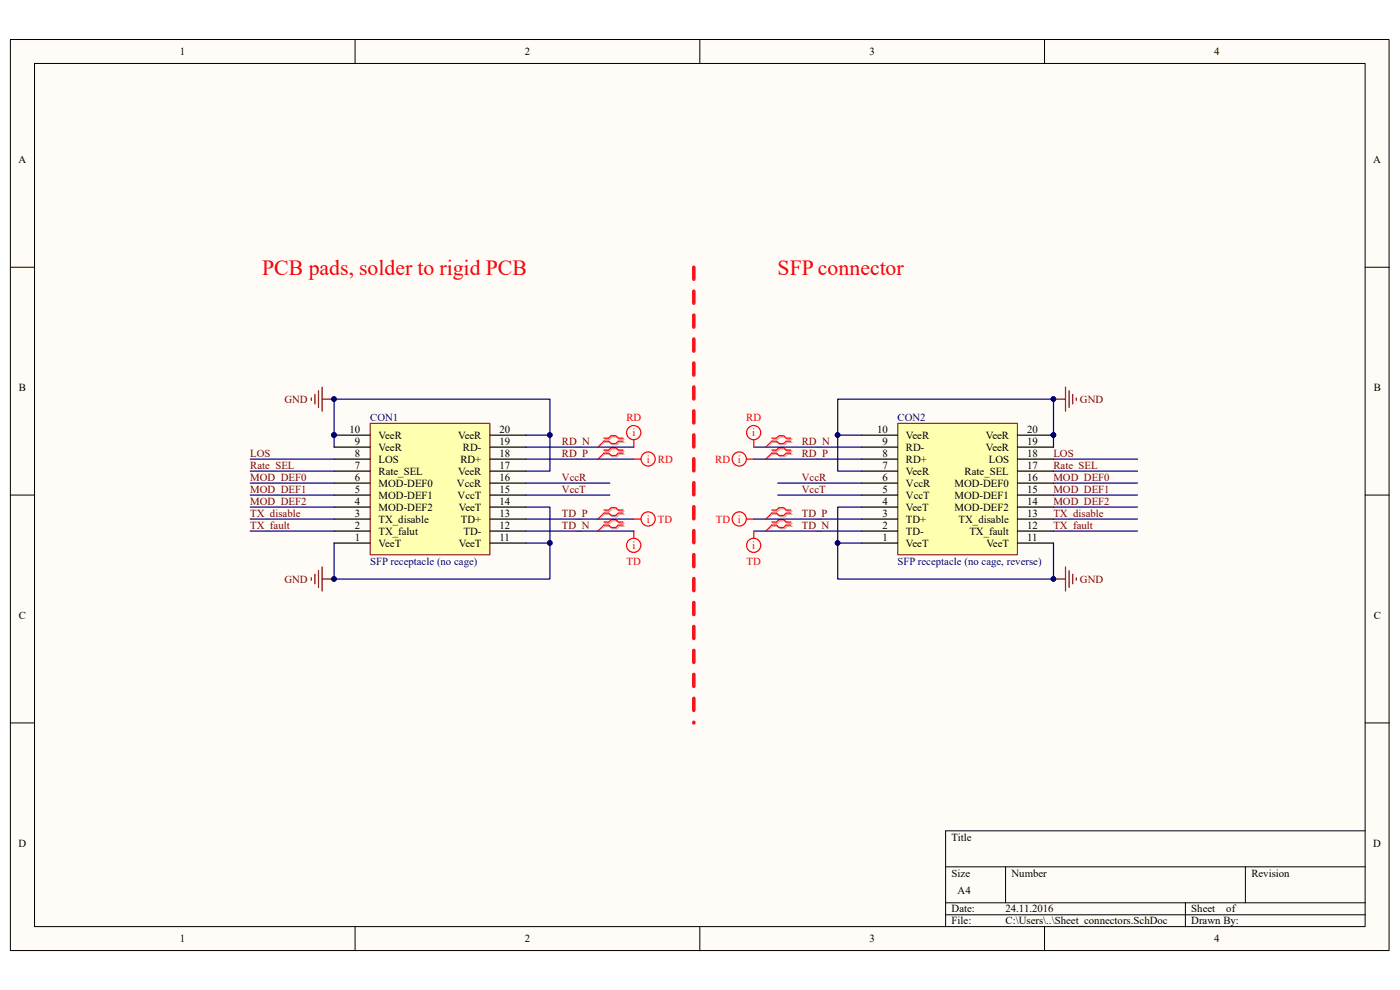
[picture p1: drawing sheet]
<svg xmlns="http://www.w3.org/2000/svg" width="297mm" height="210mm" viewBox="0 0 297 210" stroke-linecap="round" stroke-linejoin="round" font-family="sans-serif">
<path d="M2.2 8.4h292.5v193.2h-292.5z" fill="#fffcf8"/>
<path d="M2.2 8.4h292.5v193.2h-292.5z" fill="none" stroke="#000" stroke-width=".21"/>
<path d="M7.4 13.5h282.2v183.1h-282.2z" fill="#fffcf8"/>
<g fill="none" stroke="#000" stroke-width=".21">
<path d="M7.3 13.5h282.3v183.1h-282.3zM75.3 8.4v5.1M148.5 8.4v5.1M221.6 8.4v5.1M2.2 56.7h5.1M289.6 56.7h5.1M2.2 105h5.1M289.6 105h5.1M2.2 153.3h5.1M289.6 153.3h5.1M289.6 176.2h-89v20.4M75.3 196.6v5.1"/>
<path d="M148.5 196.6v5.1M200.6 183.9h89M200.6 191.5h89M200.6 194h89M213.3 183.9v7.6M221.6 196.6v5.1M251.5 191.5v5.1M264.2 183.9v7.6"/>
</g>
<path d="M190.5 89.8h25.3v27.9h-25.3z" fill="#ffffb0"/>
<path d="M190.5 89.8h25.3v27.9h-25.3z" fill="none" stroke="#800000" stroke-width=".21"/>
<g fill="none" stroke="#000" stroke-width=".25">
<path d="M182.8 99.9h7.6M182.8 97.4h7.6M182.8 94.8h7.6M182.8 92.3h7.6M215.9 99.9h7.6M215.9 97.4h7.6M215.9 94.8h7.6M215.9 92.3h7.6M182.8 115.2h7.6M182.8 112.7h7.6M182.8 110.1h7.6M182.8 107.6h7.6"/>
<path d="M182.8 105h7.6M182.8 102.5h7.6M215.9 115.2h7.6M215.9 112.7h7.6M215.9 110.1h7.6M215.9 107.6h7.6M215.9 105h7.6M215.9 102.5h7.6"/>
</g>
<g fill="#000080" stroke="#000080" stroke-width=".21">
<circle cx="223.5" cy="92.3" r=".48"/>
<circle cx="70.9" cy="84.6" r=".48"/>
<circle cx="70.9" cy="122.8" r=".48"/>
<circle cx="223.5" cy="84.6" r=".48"/>
<circle cx="223.5" cy="122.8" r=".48"/>
<circle cx="116.6" cy="92.3" r=".48"/>
<circle cx="116.6" cy="115.2" r=".48"/>
<circle cx="177.7" cy="92.3" r=".48"/>
<circle cx="177.7" cy="115.2" r=".48"/>
<circle cx="70.9" cy="92.3" r=".48"/>
</g>
<g fill="none" stroke="#800000" stroke-width=".25">
<path d="M66 84.4v.5M66.8 83.7v2M67.6 82.9v3.6M68.3 82.1v5.1M68.3 84.7h2.6M223.5 84.7h2.5M226 82.1v5.1M226.8 82.9v3.6M227.6 83.7v2M228.3 84.4v.5M66 122.6v.5M66.8 121.8v2"/>
<path d="M67.6 121v3.6M68.3 120.3v5.1M68.3 122.8h2.6M223.5 122.8h2.5M226 120.3v5.1M226.8 121v3.6M227.6 121.8v2M228.3 122.6v.5"/>
</g>
<g fill="none" stroke="#000080" stroke-width=".25">
<path d="M53.1 99.9h17.8M53.1 97.4h17.8M111.6 92.3h5.1v-7.6h-45.8v10.1M111.6 97.4h22.9M111.6 94.8h22.9M116.7 92.3v7.6h-5.1M159.9 97.4h22.9M159.9 94.8h22.9M177.7 92.3v7.6h5.1M182.8 92.3h-5.1v-7.6h45.8v10.1M223.5 99.9h17.8M223.5 97.4h17.8"/>
<path d="M53.1 102.5h17.8M53.1 105h17.8M53.1 107.6h17.8M53.1 110.1h17.8M53.1 112.7h17.8M70.9 115.2v7.6h45.8v-7.6h-5.1M111.6 107.6h5.1v7.6M111.6 102.5h17.8M111.6 105h17.8M111.6 110.1h22.9M111.6 112.7h22.9M159.9 110.1h22.9"/>
<path d="M159.9 112.7h22.9M165 102.5h17.8M165 105h17.8M177.7 115.2h5.1M182.8 107.6h-5.1v15.2h45.8v-7.6M223.5 102.5h17.8M223.5 105h17.8M223.5 107.6h17.8M223.5 110.1h17.8M223.5 112.7h17.8"/>
</g>
<g fill="none" stroke="#d0a19e" stroke-width=".25">
<path d="M128.4 93.2h1l.5-.5h1l.5 .5h1M128.4 93.8h1l.5 .5h1l.5-.5h1M128.4 95.7h1l.5-.5h1l.5 .5h1M128.4 96.4h1l.5 .5h1l.5-.5h1M164 93.2h1l.5-.5h1l.5 .5h1M164 93.8h1l.5 .5h1l.5-.5h1M164 95.7h1l.5-.5h1l.5 .5h1M164 96.4h1l.5 .5h1l.5-.5h1M128.4 108.5h1l.5-.6h1l.5 .6h1M128.4 109.1h1l.5 .5h1l.5-.5h1M128.4 111h1l.5-.5h1l.5 .5h1M128.4 111.6h1l.5 .5h1l.5-.5h1"/>
<path d="M164 108.5h1l.5-.6h1l.5 .6h1M164 109.1h1l.5 .5h1l.5-.5h1M164 111h1l.5-.5h1l.5 .5h1M164 111.6h1l.5 .5h1l.5-.5h1"/>
</g>
<path d="M128.4 93.8l-1.6 1M128.4 96.4l-1.6 1M164 93.8l-1.6 1M164 96.4l-1.6 1M128.4 109.1l-1.6 1M128.4 111.6l-1.6 1.1M164 109.1l-1.6 1M164 111.6l-1.6 1.1" fill="none" stroke="#d0a19e" stroke-width=".21"/>
<g fill="none" stroke="#f00" stroke-width=".25">
<path d="M128.1 92.9h1l.5-.5h1.1l.5 .5h1M128.1 93.6h1l.5 .5h1.1l.5-.5h1M128.1 95.5h1l.5-.5h1.1l.5 .5h1M128.1 96.1h1l.5 .5h1.1l.5-.5h1M134.5 93.3v1.5M134.5 97.4h1.5M158.4 97.4h1.5M159.9 93.3v1.5M163.7 92.9h1l.5-.5h1.1l.5 .5h1M163.7 93.6h1l.5 .5h1.1l.5-.5h1M163.7 95.5h1l.5-.5h1.1l.5 .5h1M163.7 96.1h1l.5 .5h1.1l.5-.5h1"/>
<path d="M128.1 108.2h1l.5-.5h1.1l.5 .5h1M128.1 108.8h1l.5 .5h1.1l.5-.5h1M128.1 110.7h1l.5-.5h1.1l.5 .5h1M128.1 111.4h1l.5 .5h1.1l.5-.5h1M134.5 112.7v1.5M134.5 110.1h1.5M158.4 110.1h1.5M159.9 112.7v1.5M163.7 108.2h1l.5-.5h1.1l.5 .5h1M163.7 108.8h1l.5 .5h1.1l.5-.5h1M163.7 110.7h1l.5-.5h1.1l.5 .5h1M163.7 111.4h1l.5 .5h1.1l.5-.5h1"/>
<circle cx="134.4" cy="91.8" r="1.51"/>
<circle cx="137.5" cy="97.4" r="1.5"/>
<circle cx="156.8" cy="97.4" r="1.5"/>
<circle cx="159.9" cy="91.8" r="1.5"/>
<circle cx="134.4" cy="115.7" r="1.51"/>
<circle cx="137.5" cy="110.1" r="1.5"/>
<circle cx="156.8" cy="110.1" r="1.5"/>
<circle cx="159.9" cy="115.7" r="1.5"/>
</g>
<path d="M128.1 93.6l-1.3 1.2M128.1 96.1l-1.3 1.3M163.7 93.6l-1.3 1.2M163.7 96.1l-1.3 1.3M128.1 108.8l-1.3 1.3M128.1 111.4l-1.3 1.3M163.7 108.8l-1.3 1.3M163.7 111.4l-1.3 1.3" fill="none" stroke="#f00" stroke-width=".21"/>
<path d="M147.2 56.7v96.6" fill="none" stroke="#ee0e22" stroke-width=".76" stroke-dasharray="2.5 2.5"/>
<path d="M78.6 89.8h25.3v27.9h-25.3z" fill="#ffffb0"/>
<path d="M78.5 89.8h25.4v27.9h-25.4z" fill="none" stroke="#800000" stroke-width=".21"/>
<g fill="none" stroke="#000" stroke-width=".25">
<path d="M70.9 99.9h7.6M70.9 97.4h7.6M70.9 94.8h7.6M70.9 92.3h7.6M103.9 99.9h7.7M103.9 97.4h7.7M103.9 94.8h7.7M103.9 92.3h7.7M70.9 115.2h7.6M70.9 112.7h7.6M70.9 110.1h7.6M70.9 107.6h7.6"/>
<path d="M70.9 105h7.6M70.9 102.5h7.6M103.9 115.2h7.7M103.9 112.7h7.7M103.9 110.1h7.7M103.9 107.6h7.7M103.9 105h7.7M103.9 102.5h7.7"/>
</g>
<circle cx="70.9" cy="92.3" r=".48" fill="#000080" stroke="#000080" stroke-width=".21"/>
<g font-size="4.6" fill="#f00">
<text x="55.6" y="58.2">PCB pads, solder to rigid PCB</text>
<text x="165" y="58.2">SFP connector</text>
</g>
<g font-size="2.3">
<text x="38.2" y="11.7">1</text>
<text x="111.3" y="11.7">2</text>
<text x="184.4" y="11.7">3</text>
<text x="257.6" y="11.7">4</text>
<text x="3.9" y="34.6">A</text>
<text x="291.3" y="34.6">A</text>
<text x="4" y="82.9">B</text>
<text x="291.4" y="82.9">B</text>
<text x="74.2" y="91.8">10</text>
<text x="75.3" y="94.4">9</text>
<text x="80.3" y="95.6">VeeR</text>
<text x="80.3" y="93.1">VeeR</text>
<text x="97.2" y="93.1">VeeR</text>
<text x="98.2" y="95.6">RD-</text>
<text x="106" y="94.4">19</text>
<text x="106" y="91.8">20</text>
<text x="186.1" y="91.8">10</text>
<text x="187.2" y="94.4">9</text>
<text x="192.2" y="95.6">RD-</text>
<text x="192.2" y="93.1">VeeR</text>
<text x="209.1" y="95.6">VeeR</text>
<text x="209.1" y="93.1">VeeR</text>
<text x="217.9" y="94.4">19</text>
<text x="217.9" y="91.8">20</text>
<text x="75.3" y="102">6</text>
<text x="75.3" y="99.4">7</text>
<text x="75.3" y="96.9">8</text>
<text x="80.3" y="100.7">Rate_SEL</text>
<text x="80.3" y="98.2">LOS</text>
<text x="97.2" y="100.7">VeeR</text>
<text x="97.7" y="98.2">RD+</text>
<text x="106" y="102">16</text>
<text x="106" y="99.4">17</text>
<text x="106" y="96.9">18</text>
<text x="187.2" y="102">6</text>
<text x="187.2" y="99.4">7</text>
<text x="187.2" y="96.9">8</text>
<text x="192.2" y="100.7">VeeR</text>
<text x="192.2" y="98.2">RD+</text>
<text x="204.6" y="100.7">Rate_SEL</text>
<text x="209.8" y="98.2">LOS</text>
<text x="217.9" y="102">16</text>
<text x="217.9" y="99.4">17</text>
<text x="217.9" y="96.9">18</text>
<text x="75.3" y="107.1">4</text>
<text x="75.3" y="104.5">5</text>
<text x="80.3" y="105.8">MOD-DEF1</text>
<text x="80.3" y="103.3">MOD-DEF0</text>
<text x="96.9" y="103.3">VccR</text>
<text x="97.1" y="105.8">VccT</text>
<text x="106" y="107.1">14</text>
<text x="106" y="104.5">15</text>
<text x="187.2" y="107.1">4</text>
<text x="187.2" y="104.5">5</text>
<text x="192.2" y="105.8">VccT</text>
<text x="192.2" y="103.3">VccR</text>
<text x="202.5" y="105.8">MOD-DEF1</text>
<text x="202.5" y="103.3">MOD-DEF0</text>
<text x="217.9" y="107.1">14</text>
<text x="217.9" y="104.5">15</text>
<text x="75.3" y="112.1">2</text>
<text x="75.3" y="109.6">3</text>
<text x="80.3" y="113.4">TX_falut</text>
<text x="80.3" y="110.9">TX_disable</text>
<text x="80.3" y="108.3">MOD-DEF2</text>
<text x="97.3" y="108.3">VeeT</text>
<text x="97.8" y="110.9">TD+</text>
<text x="98.3" y="113.4">TD-</text>
<text x="106" y="112.1">12</text>
<text x="106" y="109.6">13</text>
<text x="187.2" y="112.1">2</text>
<text x="187.2" y="109.6">3</text>
<text x="192.2" y="113.4">TD-</text>
<text x="192.2" y="110.9">TD+</text>
<text x="192.2" y="108.3">VeeT</text>
<text x="202.5" y="108.3">MOD-DEF2</text>
<text x="203.4" y="110.9">TX_disable</text>
<text x="205.7" y="113.4">TX_fault</text>
<text x="217.9" y="112.1">12</text>
<text x="217.9" y="109.6">13</text>
<text x="75.3" y="114.7">1</text>
<text x="80.3" y="116">VeeT</text>
<text x="97.3" y="116">VeeT</text>
<text x="106" y="114.7">11</text>
<text x="187.2" y="114.7">1</text>
<text x="192.2" y="116">VeeT</text>
<text x="209.2" y="116">VeeT</text>
<text x="217.9" y="114.7">11</text>
<text x="4" y="131.2">C</text>
<text x="291.4" y="131.2">C</text>
<text x="3.9" y="179.6">D</text>
<text x="201.9" y="178.3">Title</text>
<text x="291.3" y="179.6">D</text>
<text x="201.9" y="185.9">Size</text>
<text x="214.6" y="185.9">Number</text>
<text x="265.5" y="185.9">Revision</text>
<text x="203.2" y="189.7">A4</text>
<text x="201.9" y="193.5">Date:</text>
<text x="201.9" y="196.1">File:</text>
<text x="213.3" y="193.5">24.11.2016</text>
<text x="213.3" y="196.1">C:\Users\..\Sheet_connectors.SchDoc</text>
<text x="252.7" y="193.5">Sheet</text>
<text x="252.7" y="196.1">Drawn By:</text>
<text x="260.2" y="193.5">of</text>
<text x="38.2" y="199.9">1</text>
<text x="111.3" y="199.9">2</text>
<text x="184.4" y="199.9">3</text>
<text x="257.6" y="199.9">4</text>
</g>
<g font-size="2.3" fill="#800000">
<text x="60.3" y="85.4">GND</text>
<text x="229.1" y="85.4">GND</text>
<text x="119.2" y="94.4">RD_N</text>
<text x="170.1" y="94.4">RD_N</text>
<text x="53.1" y="102">MOD_DEF0</text>
<text x="53.1" y="99.4">Rate_SEL</text>
<text x="53.1" y="96.9">LOS</text>
<text x="119.2" y="102">VccR</text>
<text x="119.2" y="96.9">RD_P</text>
<text x="170.1" y="102">VccR</text>
<text x="170.1" y="96.9">RD_P</text>
<text x="223.5" y="102">MOD_DEF0</text>
<text x="223.5" y="99.4">Rate_SEL</text>
<text x="223.5" y="96.9">LOS</text>
<text x="53.1" y="104.5">MOD_DEF1</text>
<text x="53.1" y="107.1">MOD_DEF2</text>
<text x="119.2" y="104.5">VccT</text>
<text x="170.1" y="104.5">VccT</text>
<text x="223.5" y="104.5">MOD_DEF1</text>
<text x="223.5" y="107.1">MOD_DEF2</text>
<text x="53.1" y="112.1">TX_fault</text>
<text x="53.1" y="109.6">TX_disable</text>
<text x="119.2" y="109.6">TD_P</text>
<text x="119.2" y="112.1">TD_N</text>
<text x="170.1" y="109.6">TD_P</text>
<text x="170.1" y="112.1">TD_N</text>
<text x="223.5" y="112.1">TX_fault</text>
<text x="223.5" y="109.6">TX_disable</text>
<text x="60.3" y="123.6">GND</text>
<text x="229.1" y="123.6">GND</text>
</g>
<g font-size="2.3" fill="#000080">
<text x="78.5" y="89.3">CON1</text>
<text x="190.4" y="89.3">CON2</text>
<text x="78.5" y="119.8">SFP receptacle (no cage)</text>
<text x="190.4" y="119.8">SFP receptacle (no cage, reverse)</text>
</g>
<g font-size="2.3" fill="#f00">
<text x="132.9" y="89.3">RD</text>
<text x="158.3" y="89.3">RD</text>
<text x="134.2" y="92.6">i</text>
<text x="159.6" y="92.6">i</text>
<text x="137.2" y="98.2">i</text>
<text x="139.6" y="98.2">RD</text>
<text x="151.7" y="98.2">RD</text>
<text x="156.5" y="98.2">i</text>
<text x="137.2" y="110.9">i</text>
<text x="139.6" y="110.9">TD</text>
<text x="151.9" y="110.9">TD</text>
<text x="156.5" y="110.9">i</text>
<text x="132.9" y="119.8">TD</text>
<text x="134.2" y="116.5">i</text>
<text x="158.4" y="119.8">TD</text>
<text x="159.6" y="116.5">i</text>
</g>
</svg>
